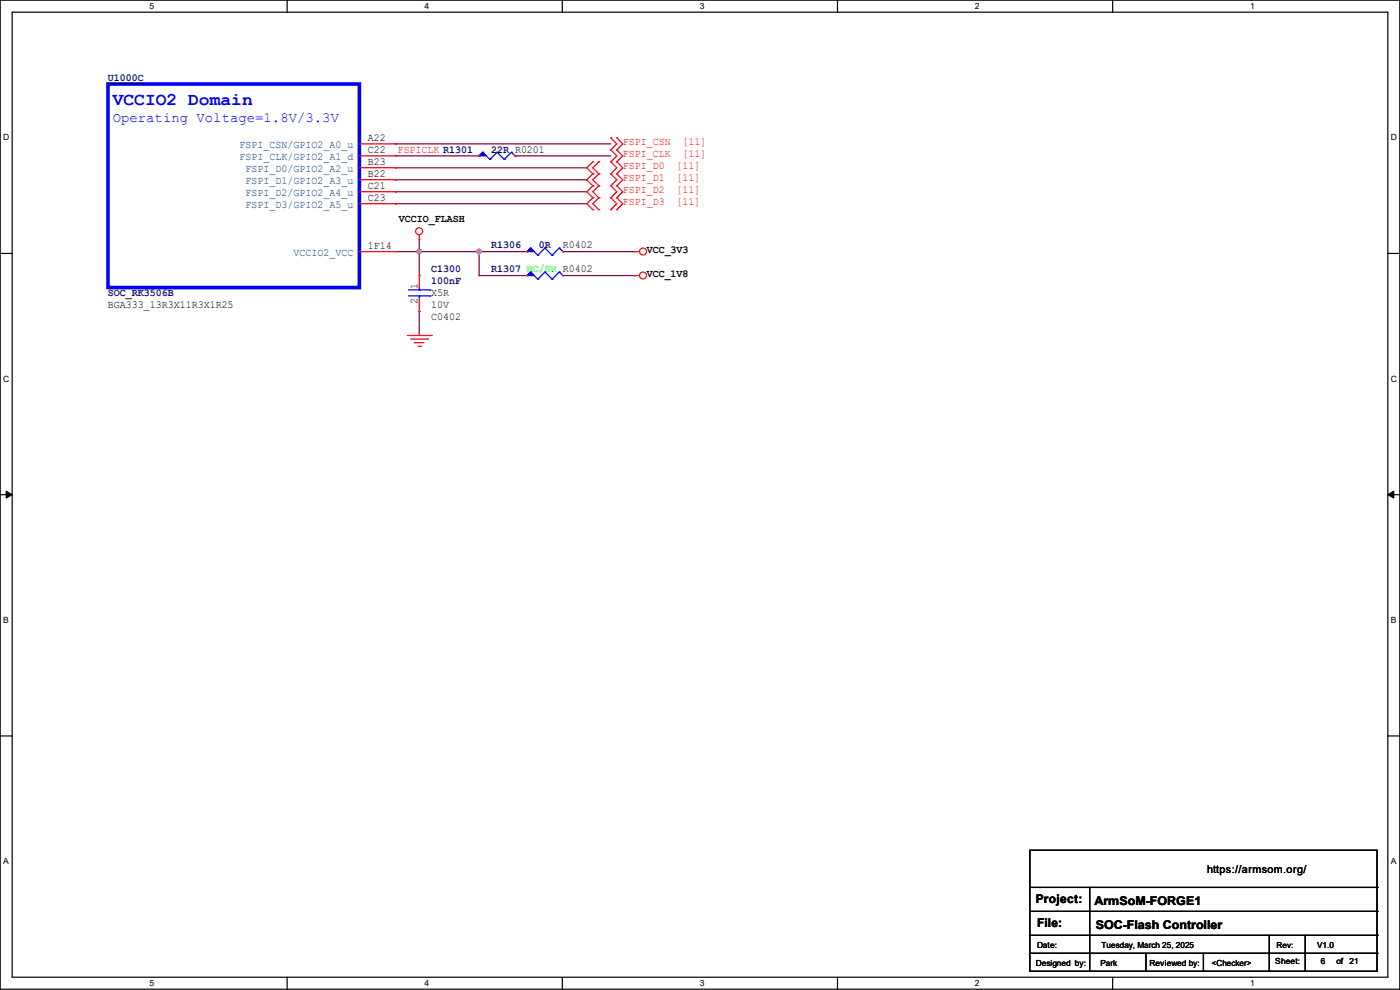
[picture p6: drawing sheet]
<svg xmlns="http://www.w3.org/2000/svg" width="297mm" height="210mm" viewBox="0 0 297 210" stroke-linecap="round" stroke-linejoin="round" font-family="sans-serif">
<path d="M0 0h297v209.8h-297zM2.6 2.6h291.8v204.7h-291.8z" fill="none" stroke="#000" stroke-width=".25"/>
<g fill="#fff">
<path d="M31.7 .3h1v2h-1z"/>
<path d="M31.7 207.6h1v1.9h-1z"/>
</g>
<path d="M60.9 0v2.6M60.9 207.3v2.5" fill="none" stroke="#000" stroke-width=".25"/>
<g fill="#fff">
<path d="M90.1 .3h1v2h-1z"/>
<path d="M90.1 207.6h1v1.9h-1z"/>
</g>
<path d="M119.3 0v2.6M119.3 207.3v2.5" fill="none" stroke="#000" stroke-width=".25"/>
<g fill="#fff">
<path d="M148.5 .3h.9v2h-.9z"/>
<path d="M148.5 207.6h.9v1.9h-.9z"/>
</g>
<path d="M177.7 0v2.6M177.7 207.3v2.5" fill="none" stroke="#000" stroke-width=".25"/>
<g fill="#fff">
<path d="M206.8 .3h1v2h-1z"/>
<path d="M206.8 207.6h1v1.9h-1z"/>
</g>
<path d="M236.1 0v2.6M236.1 207.3v2.5" fill="none" stroke="#000" stroke-width=".25"/>
<g fill="#fff">
<path d="M265.2 .3h1v2h-1z"/>
<path d="M265.2 207.6h1v1.9h-1z"/>
<path d="M.7 28.2h1.2v1.9h-1.2z"/>
<path d="M295.1 28.2h1.2v1.9h-1.2z"/>
<path d="M.7 79.3h1.2v2h-1.2z"/>
<path d="M295.1 79.3h1.2v2h-1.2z"/>
</g>
<path d="M0 53.8h2.6M294.4 53.8h2.6" fill="none" stroke="#000" stroke-width=".25"/>
<g fill="#fff">
<path d="M.7 130.5h1.2v2h-1.2z"/>
<path d="M295.1 130.5h1.1v2h-1.1z"/>
</g>
<path d="M0 104.9h2.6M294.4 104.9h2.6" fill="none" stroke="#000" stroke-width=".25"/>
<path d="M1.3 104.2l1.3 .7-1.3 .8zM294.4 104.9l1.3-.7v1.5z" fill="#000" stroke="#000" stroke-width=".21"/>
<g fill="#fff">
<path d="M.7 181.7h1.2v2h-1.2z"/>
<path d="M295.1 181.7h1.1v2h-1.1z"/>
</g>
<g fill="none" stroke="#000" stroke-width=".25">
<path d="M0 156.1h2.6M294.4 156.1h2.6M218.5 180.4h73.6v25.6h-73.6zM218.5 188.3h73.6M218.5 193.3h73.6M218.5 198.4h73.6M231.2 188.3v17.7M269.3 198.4v7.6M276.9 198.4v7.6M292.1 188.3h.1M292.1 193.3h.1M292.1 198.4h.1"/>
<path d="M218.5 202.2h73.6M231.2 206h.1M243.1 206h.1M243.1 202.2v3.8M255.3 206h.1M255.3 202.2v3.8M269.3 206h.1M276.9 206h.1M292.1 202.2h.1"/>
</g>
<g fill="none" stroke="#800040" stroke-width=".25">
<path d="M83.9 30.5h.1M83.9 35.6h.1M83.9 38.1h.1M83.9 30.5h45.7M83.9 33.1h17.7M83.9 35.6h40.6M83.9 38.1h40.6M101.6 33.1h.1M109.3 33.1h.1M109.3 33.1h20.3M83.9 40.7h.1M83.9 43.2h.1"/>
<path d="M83.9 53.4h27.9M83.9 40.7h40.6M83.9 43.2h40.6M88.9 53.4h.1M88.9 50.8v7.7M101.6 53.4h.1M101.6 58.5h.1M101.6 53.4v5.1M101.6 58.5h10.2M111.8 53.4h.1M119.4 53.4h15.3M119.4 58.5h15.3"/>
<path d="M134.7 53.4h.1M134.7 58.5h.1M88.9 66.1h.1M88.9 66.1v5.1"/>
</g>
<g fill="#f0f" stroke="#f0f" stroke-width=".25">
<circle cx="88.9" cy="53.4" r=".49"/>
<circle cx="101.6" cy="53.4" r=".49"/>
</g>
<g fill="none" stroke="#f00" stroke-width=".25">
<path d="M76.2 30.5h7.7M76.2 33.1h7.7M76.2 35.6h7.7M76.2 38.1h7.7M83.9 30.5h.1M83.9 33.1h.1M83.9 35.6h.1M83.9 38.1h.1M101.6 33.1h.1M109.3 33.1h.1M125.8 34.3h.1M125.8 36.9h.1"/>
<path d="M125.8 39.4h.1M125.8 36.9l-1.3 1.2 1.3 1.3M125.8 34.3l-1.3 1.3 1.3 1.3M125.8 39.4l-1.3 1.3 1.3 1.3M127 36.9h.1M127 34.3h.1M127 39.4h.1M127 34.3l-1.2 1.3 1.2 1.3M127 36.9l-1.2 1.2 1.2 1.3M127 39.4l-1.2 1.3 1.2 1.3M129.6 31.8h.1M129.6 29.3h.1"/>
<path d="M129.6 34.3h.1M129.6 36.9h.1M129.6 39.4h.1M129.6 29.3l1.3 1.2-1.3 1.3M129.6 31.8l1.3 1.3-1.3 1.2M129.6 39.4l1.3 1.3-1.3 1.3M129.6 34.3l1.3 1.3-1.3 1.3M129.6 36.9l1.3 1.2-1.3 1.3M130.9 31.8h.1M130.9 29.3h.1M130.9 34.3h.1M130.9 36.9h.1"/>
<path d="M130.9 39.4h.1M130.9 29.3l1.2 1.2-1.2 1.3M130.9 31.8l1.2 1.3-1.2 1.2M130.9 34.3l1.2 1.3-1.2 1.3M130.9 36.9l1.2 1.2-1.2 1.3M130.9 39.4l1.2 1.3-1.2 1.3M76.2 53.4h7.7M76.2 40.7h7.7M76.2 43.2h7.7M83.9 40.7h.1M83.9 43.2h.1M83.9 53.4h.1"/>
<path d="M88.9 50.8h.1M88.9 58.5h.1M88.9 49.8v1M88.9 58.5v2.5M111.8 53.4h.1M111.8 58.5h.1M119.4 53.4h.1M119.4 58.5h.1M125.8 42h.1M125.8 44.5h.1M125.8 42l-1.3 1.2 1.3 1.3M127 42h.1"/>
<path d="M127 44.5h.1M127 42l-1.2 1.2 1.2 1.3M129.6 42h.1M129.6 44.5h.1M129.6 42l1.3 1.2-1.3 1.3M130.9 42h.1M130.9 44.5h.1M130.9 42l1.2 1.2-1.2 1.3M134.7 53.4h.1M134.7 58.5h.1M134.7 53.4h1M134.7 58.5h1"/>
<path d="M86.4 71.2h5.1M87.2 71.9h3.5M87.9 72.7h.1M87.9 72.7h2.1M88.7 73.4h.5M88.9 66.1h.1M88.9 63.5v2.6M89.2 73.4h.1M90.7 71.9h.1M91.5 71.2h.1"/>
<circle cx="88.9" cy="49" r=".74"/>
<circle cx="136.4" cy="53.4" r=".74"/>
<circle cx="136.4" cy="58.4" r=".74"/>
</g>
<g fill="none" stroke="#00f" stroke-width=".25">
<path d="M102.4 32.3h.1M102.4 32.3l-.8 .8M102.4 32.3l1.5 1.5M103.9 33.8h.1M105.5 32.3h.1M105.5 32.3l-1.6 1.5M105.5 32.3l1.5 1.5M107 33.8h.1M108.5 32.3h.1M108.5 32.3l-1.5 1.5M108.5 32.3l.8 .8M109.3 33.1h.1"/>
<path d="M112.6 52.6h.1M112.6 57.7h.1M112.6 52.6l-.8 .8M112.6 52.6l1.5 1.5M112.6 57.7l-.8 .8M112.6 57.7l1.5 1.5M114.1 54.1h.1M114.1 59.2h.1M115.6 52.6h.1M115.6 57.7h.1M115.6 52.6l-1.5 1.5M115.6 52.6l1.5 1.5"/>
<path d="M115.6 57.7l-1.5 1.5M115.6 57.7l1.5 1.5M117.1 54.1h.1M117.1 59.2h.1M118.7 52.6h.1M118.7 57.7h.1M118.7 52.6l-1.6 1.5M118.7 52.6l.7 .8M118.7 57.7l-1.6 1.5M118.7 57.7l.7 .8M119.4 53.4h.1M119.4 58.5h.1"/>
<path d="M86.7 62.8h4.5M86.7 61.5h4.5M88.9 61.5h.1M88.9 62.8h.1M88.9 61v.5M88.9 62.8v.7M91.2 62.8h.1M91.2 61.5h.1"/>
</g>
<g fill="#00f" stroke="#00f" stroke-width=".25">
<path d="M111.8 53.4l.8-.8 .7 .8z"/>
<path d="M112.6 57.7l.7 .8h-1.5z"/>
<path d="M101.6 33.1l.8-.8 .8 .8z"/>
</g>
<path d="M22.9 17.8h53.3v43.2h-53.3z" fill="none" stroke="#00f" stroke-width=".76"/>
<path d="M22.9 17.8h7.6" fill="none" stroke="#000080" stroke-width=".21"/>
<text font-size="3.8" fill="#00f" x="23.9" y="22.3">VCCIO2 Domain</text>
<text font-size="3" fill="#00f" x="23.9" y="25.8">Operating Voltage=1.8V/3.3V</text>
<g font-size="2.5">
<text x="219.8" y="191.6">Project:</text>
<text x="232.2" y="191.9">ArmSoM-FORGE1</text>
<text x="220" y="196.7">File:</text>
<text x="232.5" y="197">SOC-Flash Controller</text>
</g>
<g font-size="2.3" fill="#000080">
<text x="22.9" y="17.1">U1000C</text>
<text x="104.2" y="32.4">22R R0201</text>
<text x="104.2" y="52.7">R1306</text>
<text x="114.3" y="52.7">0R</text>
<text x="91.5" y="57.8">C1300</text>
<text x="104.2" y="57.8">R1307 NC/0R R0402</text>
<text x="22.9" y="62.9">SOC_RK3506B</text>
<text x="91.5" y="60.3">100nF</text>
</g>
<g font-size="2.3">
<text x="78" y="30">A22</text>
<text x="78" y="32.5">C22</text>
<text x="78" y="35.1">B23</text>
<text x="78" y="37.6">B22</text>
<text x="78" y="40.1">C21</text>
<text x="78" y="42.7">C23</text>
<text x="84.6" y="47.1">VCCIO_FLASH</text>
<text x="78" y="52.8">1F14</text>
<text x="119.4" y="52.7">R0402</text>
<text x="137.2" y="53.7">VCC_3V3</text>
<text x="137.2" y="58.8">VCC_1V8</text>
<text x="22.9" y="65.4">BGA333_13R3X11R3X1R25</text>
<text x="88.6" y="64.6" transform="rotate(-90 88.6 64.6)">2</text>
<text x="88.6" y="61.3" transform="rotate(-90 88.6 61.3)">1</text>
<text x="91.5" y="62.9">X5R</text>
<text x="91.5" y="65.4">10V</text>
<text x="91.5" y="67.9">C0402</text>
<text x="256.1" y="185.3">https://armsom.org/</text>
</g>
<g font-size="2.3" fill="#004080">
<text x="50.8" y="31.5">FSPI_CSN/GPIO2_A0_u</text>
<text x="50.8" y="34">FSPI_CLK/GPIO2_A1_d</text>
<text x="52.1" y="36.5">FSPI_D0/GPIO2_A2_u</text>
<text x="52.1" y="39.1">FSPI_D1/GPIO2_A3_u</text>
<text x="52.1" y="41.6">FSPI_D2/GPIO2_A4_u</text>
<text x="52.1" y="44.2">FSPI_D3/GPIO2_A5_u</text>
<text x="62.3" y="54.3">VCCIO2_VCC</text>
</g>
<g font-size="2.3" fill="#f00">
<text x="84.4" y="32.6">FSPICLK R1301</text>
<text x="132.1" y="30.9">FSPI_CSN</text>
<text x="132.1" y="33.4">FSPI_CLK</text>
<text x="132.1" y="35.9">FSPI_D0</text>
<text x="143.5" y="35.9">[11]</text>
<text x="144.8" y="30.9">[11]</text>
<text x="144.8" y="33.4">[11]</text>
<text x="132.1" y="38.5">FSPI_D1</text>
<text x="132.1" y="41">FSPI_D2</text>
<text x="143.5" y="38.5">[11]</text>
<text x="143.5" y="41">[11]</text>
<text x="132.1" y="43.6">FSPI_D3</text>
<text x="143.5" y="43.6">[11]</text>
</g>
<g font-size="1.8">
<text x="31.7" y="1.9">5</text>
<text x="90.1" y="1.9">4</text>
<text x="148.5" y="1.9">3</text>
<text x="206.8" y="1.9">2</text>
<text x="265.2" y="1.9">1</text>
<text x=".7" y="29.8">D</text>
<text x="295.1" y="29.8">D</text>
<text x=".7" y="80.9">C</text>
<text x="295.1" y="80.9">C</text>
<text x=".7" y="132.1">B</text>
<text x="295.1" y="132.1">B</text>
<text x=".7" y="183.3">A</text>
<text x="295.1" y="183.3">A</text>
<text x="220" y="201">Date:</text>
<text x="233.7" y="201">Tuesday, March 25, 2025</text>
<text x="279.4" y="201">V1.0</text>
<text x="31.7" y="209.2">5</text>
<text x="90.1" y="209.2">4</text>
<text x="148.5" y="209.2">3</text>
<text x="206.8" y="209.2">2</text>
<text x="219.8" y="204.9">Designed by:</text>
<text x="233.5" y="204.9">Park</text>
<text x="243.9" y="204.9">Reviewed by:</text>
<text x="257.1" y="204.9">&lt;Checker&gt;</text>
<text x="265.2" y="209.2">1</text>
<text x="270.6" y="204.6">Sheet:</text>
<text x="280.2" y="204.6">6</text>
<text x="283.5" y="204.6">of</text>
<text x="286.3" y="204.6">21</text>
</g>
<text font-size="1.7" x="270.8" y="201">Rev:</text>
</svg>
